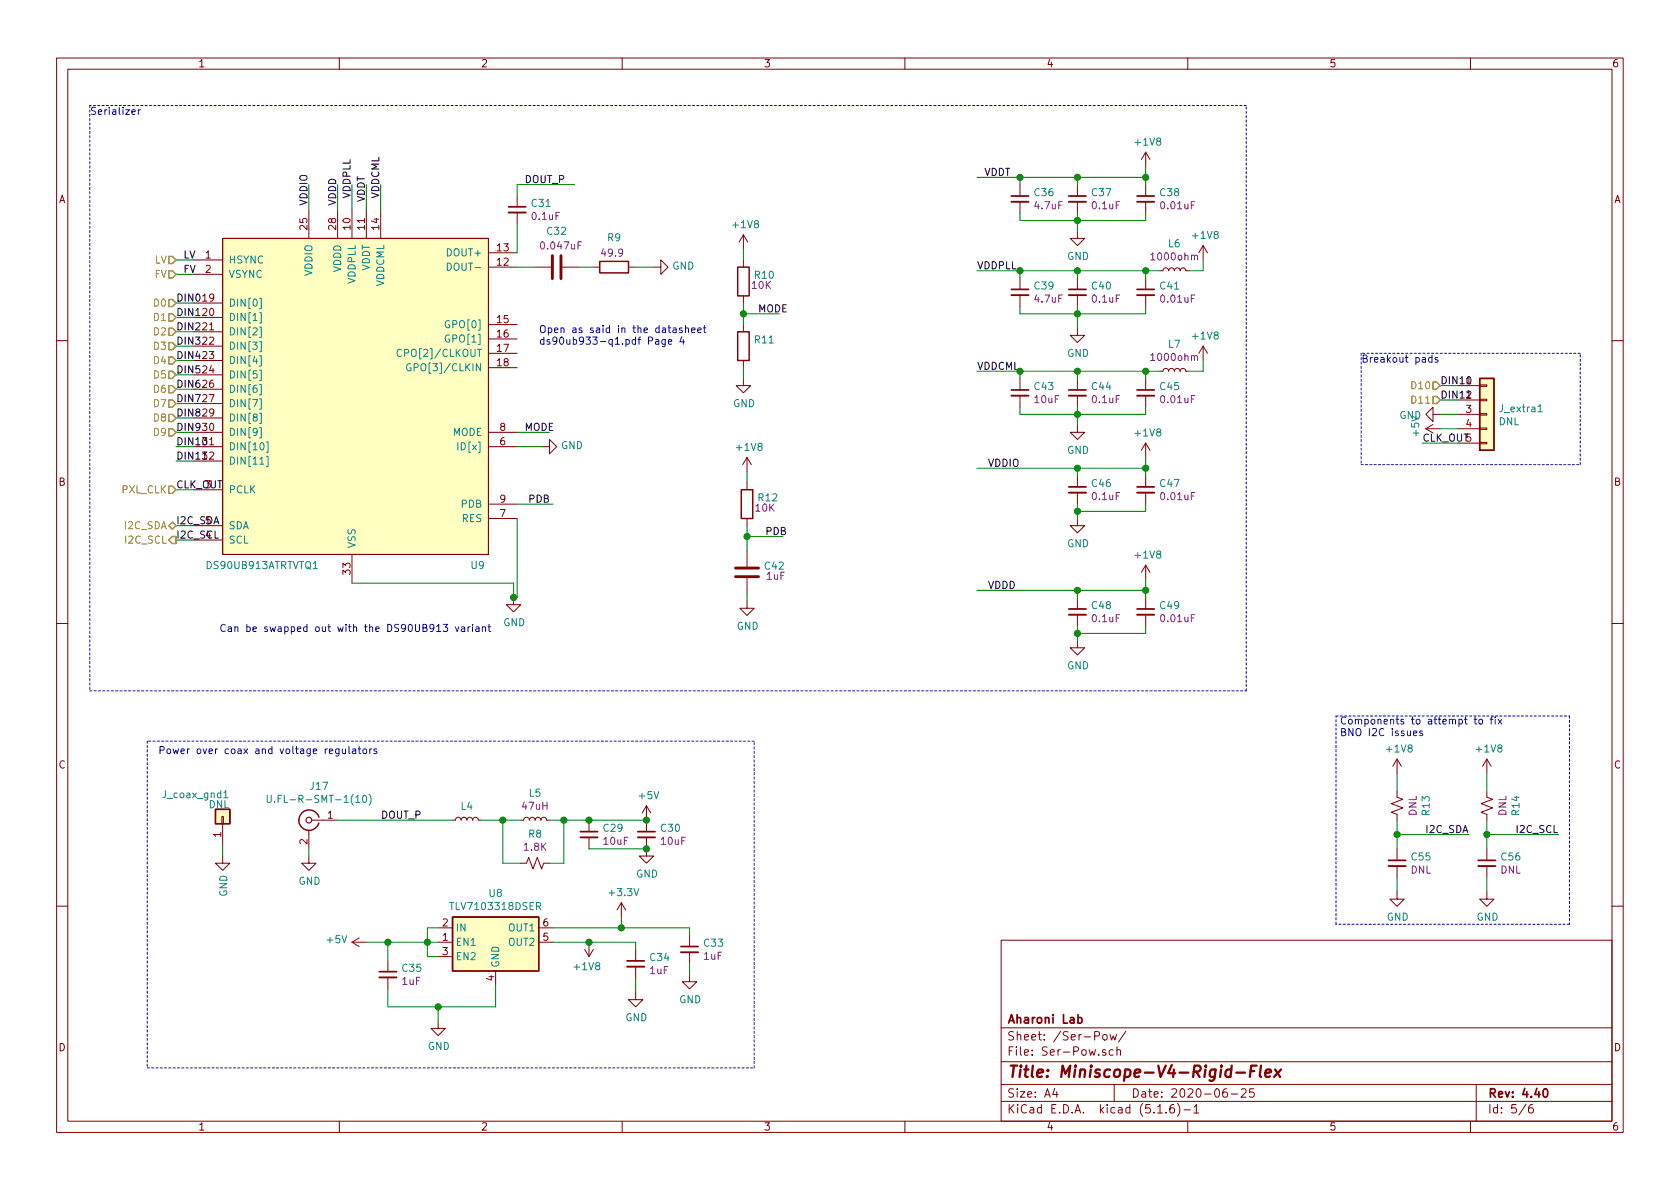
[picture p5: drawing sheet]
EESchema Schematic File Version 4
EELAYER 30 0
EELAYER END
$Descr A4 11693 8268
encoding utf-8
Sheet 5 6
Title "Miniscope-V4-Rigid-Flex"
Date "2020-06-25"
Rev "4.40"
Comp "Aharoni Lab"
Comment1 ""
Comment2 ""
Comment3 ""
Comment4 ""
$EndDescr
Text Notes 1525 4400 0    50   ~ 0
Can be swapped out with the DS90UB913 variant
$Comp
L .Regulator_Linear:TLV7103318DSER U8
U 1 1
P 3350 6550
F 0 "U8" H 3450 6892 50  0000 C CNN
F 1 "TLV7103318DSER" H 3450 6801 50  0000 C CNN
F 2 ".Package_SON:SON_6_P50_150X150X80L50X25L" H 3350 6850 50  0001 C CIN
F 3 "http://www.ti.com/lit/ds/symlink/tlv711.pdf" H 3350 6550 50  0001 C CNN
	1    3350 6550
	1    0    0    -1  
$EndComp
$Comp
L .Inductor:ADL3225V-470MT-TL000 L5
U 1 1
P 3725 5700
F 0 "L5" V 3910 5700 50  0000 C CNN
F 1 "ADL3225V-470MT-TL000" H 3775 5550 50  0001 L CNN
F 2 ".Inductor:L_1210_3225Metric_L" H 3655 5640 50  0001 C CNN
F 3 "https://product.tdk.com/info/en/catalog/datasheets/inductor_automotive_decoupling_adl3225v_en.pdf" H 3725 5700 50  0001 C CNN
F 4 "47uH" V 3819 5700 50  0000 C CNN "Note"
F 5 "1210" H 3875 5450 50  0001 C CNN "Size"
	1    3725 5700
	0    -1   -1   0   
$EndComp
$Comp
L .Capacitor:GRM155R60J106ME15D C29
U 1 1
P 4100 5800
F 0 "C29" H 4192 5846 50  0000 L CNN
F 1 "GRM155R60J106ME15D" H 3710 5970 50  0001 L CNN
F 2 ".Capacitor:C_0402_1005Metric_L" H 4210 6070 50  0001 C CNN
F 3 "https://search.murata.co.jp/Ceramy/image/img/A01X/G101/ENG/GRM155R60J106ME15-01.pdf" H 4110 5870 50  0001 C CNN
F 4 "10uF" H 4192 5755 50  0000 L CNN "Note"
F 5 "0402" H 4210 5620 50  0001 C CNN "Size"
	1    4100 5800
	1    0    0    -1  
$EndComp
$Comp
L .Capacitor:GRM155R60J106ME15D C30
U 1 1
P 4500 5800
F 0 "C30" H 4592 5846 50  0000 L CNN
F 1 "GRM155R60J106ME15D" H 4110 5970 50  0001 L CNN
F 2 ".Capacitor:C_0402_1005Metric_L" H 4610 6070 50  0001 C CNN
F 3 "https://search.murata.co.jp/Ceramy/image/img/A01X/G101/ENG/GRM155R60J106ME15-01.pdf" H 4510 5870 50  0001 C CNN
F 4 "10uF" H 4592 5755 50  0000 L CNN "Note"
F 5 "0402" H 4610 5620 50  0001 C CNN "Size"
	1    4500 5800
	1    0    0    -1  
$EndComp
Wire Wire Line
	4500 5700 4100 5700
Connection ~ 4100 5700
Wire Wire Line
	3825 5700 3925 5700
Connection ~ 3925 5700
Wire Wire Line
	3925 5700 4100 5700
Wire Wire Line
	3925 6000 3825 6000
Wire Wire Line
	3925 5700 3925 6000
Wire Wire Line
	3625 5700 3500 5700
Wire Wire Line
	3625 6000 3500 6000
Wire Wire Line
	3500 6000 3500 5700
Connection ~ 3500 5700
Wire Wire Line
	3500 5700 3350 5700
Wire Wire Line
	4100 5900 4500 5900
$Comp
L power:GND #PWR0163
U 1 1
P 4500 5900
F 0 "#PWR0163" H 4500 5650 50  0001 C CNN
F 1 "GND" H 4505 5727 50  0000 C CNN
F 2 "" H 4500 5900 50  0001 C CNN
F 3 "" H 4500 5900 50  0001 C CNN
	1    4500 5900
	1    0    0    -1  
$EndComp
Connection ~ 4500 5900
$Comp
L power:+5V #PWR0164
U 1 1
P 4500 5700
F 0 "#PWR0164" H 4500 5550 50  0001 C CNN
F 1 "+5V" H 4515 5873 50  0000 C CNN
F 2 "" H 4500 5700 50  0001 C CNN
F 3 "" H 4500 5700 50  0001 C CNN
	1    4500 5700
	1    0    0    -1  
$EndComp
Connection ~ 4500 5700
Wire Wire Line
	1350 1800 1225 1800
Wire Wire Line
	1225 1900 1350 1900
Wire Wire Line
	1350 3200 1225 3200
Wire Wire Line
	1350 3100 1225 3100
Wire Wire Line
	1350 3000 1225 3000
Wire Wire Line
	1350 2900 1225 2900
Wire Wire Line
	1350 2800 1225 2800
Wire Wire Line
	1350 2700 1225 2700
Wire Wire Line
	1350 2600 1225 2600
Wire Wire Line
	1350 2500 1225 2500
Wire Wire Line
	1350 2400 1225 2400
Wire Wire Line
	1350 2300 1225 2300
Wire Wire Line
	1350 2200 1225 2200
Wire Wire Line
	1350 2100 1225 2100
Wire Wire Line
	3050 6450 2975 6450
Wire Wire Line
	2975 6450 2975 6550
Wire Wire Line
	2975 6650 3050 6650
Wire Wire Line
	3050 6550 2975 6550
Connection ~ 2975 6550
Wire Wire Line
	2975 6550 2975 6650
$Comp
L power:+5V #PWR0169
U 1 1
P 2550 6550
F 0 "#PWR0169" H 2550 6400 50  0001 C CNN
F 1 "+5V" V 2565 6678 50  0000 L CNN
F 2 "" H 2550 6550 50  0001 C CNN
F 3 "" H 2550 6550 50  0001 C CNN
	1    2550 6550
	0    -1   -1   0   
$EndComp
Wire Wire Line
	2550 6550 2700 6550
Connection ~ 2700 6550
Wire Wire Line
	2700 6550 2975 6550
Wire Wire Line
	2700 7000 3050 7000
Wire Wire Line
	3450 7000 3450 6850
$Comp
L power:GND #PWR0170
U 1 1
P 3050 7100
F 0 "#PWR0170" H 3050 6850 50  0001 C CNN
F 1 "GND" H 3055 6927 50  0000 C CNN
F 2 "" H 3050 7100 50  0001 C CNN
F 3 "" H 3050 7100 50  0001 C CNN
	1    3050 7100
	1    0    0    -1  
$EndComp
Wire Wire Line
	3050 7100 3050 7000
Connection ~ 3050 7000
Wire Wire Line
	3050 7000 3450 7000
$Comp
L power:+3.3V #PWR0171
U 1 1
P 4325 6375
F 0 "#PWR0171" H 4325 6225 50  0001 C CNN
F 1 "+3.3V" H 4340 6548 50  0000 C CNN
F 2 "" H 4325 6375 50  0001 C CNN
F 3 "" H 4325 6375 50  0001 C CNN
	1    4325 6375
	1    0    0    -1  
$EndComp
$Comp
L power:+1V8 #PWR0172
U 1 1
P 4100 6550
F 0 "#PWR0172" H 4100 6400 50  0001 C CNN
F 1 "+1V8" H 4115 6723 50  0000 C CNN
F 2 "" H 4100 6550 50  0001 C CNN
F 3 "" H 4100 6550 50  0001 C CNN
	1    4100 6550
	-1   0    0    1   
$EndComp
Wire Wire Line
	3850 6550 4100 6550
Wire Wire Line
	4100 6550 4425 6550
Connection ~ 4100 6550
$Comp
L power:GND #PWR0173
U 1 1
P 4425 6900
F 0 "#PWR0173" H 4425 6650 50  0001 C CNN
F 1 "GND" H 4430 6727 50  0000 C CNN
F 2 "" H 4425 6900 50  0001 C CNN
F 3 "" H 4425 6900 50  0001 C CNN
	1    4425 6900
	1    0    0    -1  
$EndComp
Wire Wire Line
	3850 6450 4325 6450
Wire Wire Line
	4325 6450 4325 6375
Wire Wire Line
	4325 6450 4800 6450
Connection ~ 4325 6450
Connection ~ 3575 4150
Wire Wire Line
	3575 4050 3575 4150
Wire Wire Line
	2450 4050 3575 4050
Wire Wire Line
	3600 4150 3575 4150
Wire Wire Line
	3600 3600 3600 4150
$Comp
L power:GND #PWR0174
U 1 1
P 3575 4150
F 0 "#PWR0174" H 3575 3900 50  0001 C CNN
F 1 "GND" H 3580 3977 50  0000 C CNN
F 2 "" H 3575 4150 50  0001 C CNN
F 3 "" H 3575 4150 50  0001 C CNN
	1    3575 4150
	1    0    0    -1  
$EndComp
$Comp
L .SERDES:DS90UB933-Q1 U9
U 1 1
P 2250 2100
F 0 "U9" H 3325 275 50  0000 C CNN
F 1 "DS90UB913ATRTVTQ1" H 1825 275 50  0000 C CNN
F 2 ".Package_QFN:QFN_33_P50_500X500X80L40X24T310L" H 1250 250 50  0001 C CNN
F 3 "http://www.ti.com/lit/ds/symlink/ds90ub933-q1.pdf" H 2250 2100 50  0001 C CNN
F 4 "Serializer 913A" H 0   0   50  0001 C CNN "Note"
	1    2250 2100
	1    0    0    -1  
$EndComp
Wire Wire Line
	7975 1525 7500 1525
Connection ~ 7500 1525
Wire Wire Line
	7500 1525 7100 1525
Wire Wire Line
	7975 2875 7500 2875
Connection ~ 7500 2875
Wire Wire Line
	7500 2875 7100 2875
$Comp
L power:GND #PWR0175
U 1 1
P 7500 4450
F 0 "#PWR0175" H 7500 4200 50  0001 C CNN
F 1 "GND" H 7505 4277 50  0000 C CNN
F 2 "" H 7500 4450 50  0001 C CNN
F 3 "" H 7500 4450 50  0001 C CNN
	1    7500 4450
	1    0    0    -1  
$EndComp
Wire Wire Line
	7975 4400 7500 4400
Wire Wire Line
	7500 4450 7500 4400
$Comp
L power:+1V8 #PWR0176
U 1 1
P 7975 1150
F 0 "#PWR0176" H 7975 1000 50  0001 C CNN
F 1 "+1V8" H 7990 1323 50  0000 C CNN
F 2 "" H 7975 1150 50  0001 C CNN
F 3 "" H 7975 1150 50  0001 C CNN
	1    7975 1150
	1    0    0    -1  
$EndComp
$Comp
L power:+1V8 #PWR0177
U 1 1
P 8375 1800
F 0 "#PWR0177" H 8375 1650 50  0001 C CNN
F 1 "+1V8" H 8390 1973 50  0000 C CNN
F 2 "" H 8375 1800 50  0001 C CNN
F 3 "" H 8375 1800 50  0001 C CNN
	1    8375 1800
	1    0    0    -1  
$EndComp
$Comp
L power:+1V8 #PWR0178
U 1 1
P 7975 4025
F 0 "#PWR0178" H 7975 3875 50  0001 C CNN
F 1 "+1V8" H 7990 4198 50  0000 C CNN
F 2 "" H 7975 4025 50  0001 C CNN
F 3 "" H 7975 4025 50  0001 C CNN
	1    7975 4025
	1    0    0    -1  
$EndComp
Wire Wire Line
	7975 1150 7975 1225
Wire Wire Line
	8375 1800 8375 1875
Wire Wire Line
	7975 4025 7975 4100
Wire Wire Line
	7500 2175 7100 2175
Wire Wire Line
	7975 2175 7500 2175
Connection ~ 7500 2175
$Comp
L power:GND #PWR0179
U 1 1
P 7500 1600
F 0 "#PWR0179" H 7500 1350 50  0001 C CNN
F 1 "GND" H 7505 1427 50  0000 C CNN
F 2 "" H 7500 1600 50  0001 C CNN
F 3 "" H 7500 1600 50  0001 C CNN
	1    7500 1600
	1    0    0    -1  
$EndComp
$Comp
L power:GND #PWR0180
U 1 1
P 7500 2275
F 0 "#PWR0180" H 7500 2025 50  0001 C CNN
F 1 "GND" H 7505 2102 50  0000 C CNN
F 2 "" H 7500 2275 50  0001 C CNN
F 3 "" H 7500 2275 50  0001 C CNN
	1    7500 2275
	1    0    0    -1  
$EndComp
$Comp
L power:GND #PWR0181
U 1 1
P 7500 2950
F 0 "#PWR0181" H 7500 2700 50  0001 C CNN
F 1 "GND" H 7505 2777 50  0000 C CNN
F 2 "" H 7500 2950 50  0001 C CNN
F 3 "" H 7500 2950 50  0001 C CNN
	1    7500 2950
	1    0    0    -1  
$EndComp
Wire Wire Line
	7500 1600 7500 1525
Wire Wire Line
	7500 2175 7500 2275
Wire Wire Line
	7500 2875 7500 2950
$Comp
L .Device:C C32
U 1 1
P 3875 1850
F 0 "C32" V 3623 1850 50  0000 C CNN
F 1 "GRM033R61C473KE84D" V 3714 1850 50  0001 C CNN
F 2 ".Capacitor:C_0201_0603Metric_L" H 3913 1700 50  0001 C CNN
F 3 "~" H 3875 1850 50  0001 C CNN
F 4 "0.047uF" V 3725 1725 50  0000 L CNN "Note"
F 5 "0201" V 3875 1850 50  0001 C CNN "Size"
	1    3875 1850
	0    1    1    0   
$EndComp
$Comp
L Device:R R9
U 1 1
P 4275 1850
F 0 "R9" V 4068 1850 50  0000 C CNN
F 1 "ERJ-1GNF49R9C" V 4159 1850 50  0001 C CNN
F 2 ".Resistor:R_0201_0603Metric_ERJ_L" V 4205 1850 50  0001 C CNN
F 3 "~" H 4275 1850 50  0001 C CNN
F 4 "49.9" V 4175 1750 50  0000 L CNN "Note"
F 5 "0201" V 4275 1850 50  0001 C CNN "Size"
	1    4275 1850
	0    1    1    0   
$EndComp
Wire Wire Line
	3600 1850 3725 1850
Wire Wire Line
	4025 1850 4125 1850
$Comp
L power:GND #PWR0182
U 1 1
P 4550 1850
F 0 "#PWR0182" H 4550 1600 50  0001 C CNN
F 1 "GND" V 4555 1722 50  0000 R CNN
F 2 "" H 4550 1850 50  0001 C CNN
F 3 "" H 4550 1850 50  0001 C CNN
	1    4550 1850
	0    -1   -1   0   
$EndComp
Wire Wire Line
	4425 1850 4550 1850
$Comp
L power:GND #PWR0183
U 1 1
P 3775 3100
F 0 "#PWR0183" H 3775 2850 50  0001 C CNN
F 1 "GND" V 3780 2972 50  0000 R CNN
F 2 "" H 3775 3100 50  0001 C CNN
F 3 "" H 3775 3100 50  0001 C CNN
	1    3775 3100
	0    -1   -1   0   
$EndComp
Wire Wire Line
	3600 3100 3775 3100
Wire Wire Line
	3825 3000 3600 3000
Wire Wire Line
	3850 3500 3600 3500
Wire Wire Line
	1225 3650 1350 3650
Wire Wire Line
	1225 3750 1350 3750
Text Notes 3750 2400 0    50   ~ 0
Open as said in the datasheet\nds90ub933-q1.pdf Page 4
$Comp
L power:GND #PWR0184
U 1 1
P 7500 3600
F 0 "#PWR0184" H 7500 3350 50  0001 C CNN
F 1 "GND" H 7505 3427 50  0000 C CNN
F 2 "" H 7500 3600 50  0001 C CNN
F 3 "" H 7500 3600 50  0001 C CNN
	1    7500 3600
	1    0    0    -1  
$EndComp
Wire Wire Line
	7975 3550 7500 3550
Wire Wire Line
	7500 3600 7500 3550
$Comp
L power:+1V8 #PWR0185
U 1 1
P 7975 3175
F 0 "#PWR0185" H 7975 3025 50  0001 C CNN
F 1 "+1V8" H 7990 3348 50  0000 C CNN
F 2 "" H 7975 3175 50  0001 C CNN
F 3 "" H 7975 3175 50  0001 C CNN
	1    7975 3175
	1    0    0    -1  
$EndComp
Wire Wire Line
	7975 3175 7975 3250
Wire Wire Line
	2150 1275 2150 1450
Wire Wire Line
	2350 1275 2350 1450
Wire Wire Line
	2450 1275 2450 1450
Wire Wire Line
	2550 1275 2550 1450
Wire Wire Line
	2650 1275 2650 1450
$Comp
L power:+1V8 #PWR0186
U 1 1
P 5175 1725
F 0 "#PWR0186" H 5175 1575 50  0001 C CNN
F 1 "+1V8" H 5190 1898 50  0000 C CNN
F 2 "" H 5175 1725 50  0001 C CNN
F 3 "" H 5175 1725 50  0001 C CNN
	1    5175 1725
	1    0    0    -1  
$EndComp
$Comp
L Device:R R10
U 1 1
P 5175 1950
F 0 "R10" H 5245 1996 50  0000 L CNN
F 1 "ERJ-1GNF1002C" H 5245 1905 50  0001 L CNN
F 2 ".Resistor:R_0201_0603Metric_ERJ_L" V 5105 1950 50  0001 C CNN
F 3 "~" H 5175 1950 50  0001 C CNN
F 4 "10K" H 5300 1925 50  0000 C CNN "Note"
F 5 "0201" H 5175 1950 50  0001 C CNN "Size"
	1    5175 1950
	1    0    0    -1  
$EndComp
$Comp
L Device:R R11
U 1 1
P 5175 2400
F 0 "R11" H 5245 2446 50  0000 L CNN
F 1 "ERJ-1GNF1003C" H 5245 2355 50  0001 L CNN
F 2 ".Resistor:R_0201_0603Metric_ERJ_L" V 5105 2400 50  0001 C CNN
F 3 "~" H 5175 2400 50  0001 C CNN
F 4 "100K" H 0   0   50  0001 C CNN "Note"
F 5 "0201" H 0   0   50  0001 C CNN "Size"
	1    5175 2400
	1    0    0    -1  
$EndComp
Wire Wire Line
	5175 1725 5175 1800
Wire Wire Line
	5175 2100 5175 2175
$Comp
L power:GND #PWR0187
U 1 1
P 5175 2625
F 0 "#PWR0187" H 5175 2375 50  0001 C CNN
F 1 "GND" H 5180 2452 50  0000 C CNN
F 2 "" H 5175 2625 50  0001 C CNN
F 3 "" H 5175 2625 50  0001 C CNN
	1    5175 2625
	1    0    0    -1  
$EndComp
Wire Wire Line
	5175 2550 5175 2625
Wire Wire Line
	5425 2175 5175 2175
Connection ~ 5175 2175
Wire Wire Line
	5175 2175 5175 2250
$Comp
L power:+1V8 #PWR0188
U 1 1
P 5200 3275
F 0 "#PWR0188" H 5200 3125 50  0001 C CNN
F 1 "+1V8" H 5215 3448 50  0000 C CNN
F 2 "" H 5200 3275 50  0001 C CNN
F 3 "" H 5200 3275 50  0001 C CNN
	1    5200 3275
	1    0    0    -1  
$EndComp
$Comp
L Device:R R12
U 1 1
P 5200 3500
F 0 "R12" H 5270 3546 50  0000 L CNN
F 1 "ERJ-1GNF1002C" H 5270 3455 50  0001 L CNN
F 2 ".Resistor:R_0201_0603Metric_ERJ_L" V 5130 3500 50  0001 C CNN
F 3 "~" H 5200 3500 50  0001 C CNN
F 4 "10K" H 5325 3475 50  0000 C CNN "Note"
F 5 "0201" H 5200 3500 50  0001 C CNN "Size"
	1    5200 3500
	1    0    0    -1  
$EndComp
Wire Wire Line
	5200 3275 5200 3350
Wire Wire Line
	5200 3650 5200 3725
$Comp
L power:GND #PWR0189
U 1 1
P 5200 4175
F 0 "#PWR0189" H 5200 3925 50  0001 C CNN
F 1 "GND" H 5205 4002 50  0000 C CNN
F 2 "" H 5200 4175 50  0001 C CNN
F 3 "" H 5200 4175 50  0001 C CNN
	1    5200 4175
	1    0    0    -1  
$EndComp
Wire Wire Line
	5450 3725 5200 3725
Connection ~ 5200 3725
$Comp
L .Device:C C42
U 1 1
P 5200 3975
F 0 "C42" H 5315 4021 50  0000 L CNN
F 1 "GRM033R61A105ME15D" H 5315 3930 50  0001 L CNN
F 2 ".Capacitor:C_0201_0603Metric_L" H 5238 3825 50  0001 C CNN
F 3 "~" H 5200 3975 50  0001 C CNN
F 4 "1uF" H 5400 3950 50  0000 C CNN "Note"
F 5 "0201" H 5200 3975 50  0001 C CNN "Size"
	1    5200 3975
	1    0    0    -1  
$EndComp
Wire Wire Line
	5200 3725 5200 3825
Wire Wire Line
	5200 4125 5200 4175
Wire Wire Line
	4800 6450 4800 6500
Wire Wire Line
	4425 6600 4425 6550
Wire Wire Line
	6800 1225 7100 1225
Wire Wire Line
	7100 1275 7100 1225
Connection ~ 7100 1225
Wire Wire Line
	7100 1225 7500 1225
Wire Wire Line
	7100 1475 7100 1525
Wire Wire Line
	7500 1275 7500 1225
Connection ~ 7500 1225
Wire Wire Line
	7500 1225 7975 1225
Wire Wire Line
	7500 1475 7500 1525
Wire Wire Line
	7975 1275 7975 1225
Connection ~ 7975 1225
Wire Wire Line
	7975 1475 7975 1525
Wire Wire Line
	8375 1875 8275 1875
$Comp
L .Capacitor:GRM033R61A104ME15D C31
U 1 1
P 3600 1450
F 0 "C31" H 3692 1496 50  0000 L CNN
F 1 "GRM033R61A104ME15D" H 3210 1620 50  0001 L CNN
F 2 ".Capacitor:C_0201_0603Metric_L" H 3660 1720 50  0001 C CNN
F 3 "http://search.murata.co.jp/Ceramy/image/img/A01X/G101/ENG/GRM033R61A104ME15-01.pdf" H 3610 1520 50  0001 C CNN
F 4 "0.1uF" H 3692 1405 50  0000 L CNN "Note"
F 5 "0201" H 3710 1270 50  0001 C CNN "Size"
	1    3600 1450
	1    0    0    -1  
$EndComp
Wire Wire Line
	3600 1350 3600 1275
Wire Wire Line
	3600 1550 3600 1750
$Comp
L .Device:L_Small L4
U 1 1
P 3250 5700
F 0 "L4" V 3343 5700 50  0000 C CNN
F 1 "BLM15HD102SN1D" V 3344 5700 50  0001 C CNN
F 2 "Inductor_SMD:L_0402_1005Metric" H 3250 5700 50  0001 C CNN
F 3 "~" H 3250 5700 50  0001 C CNN
F 4 "1000ohm" V 3250 5700 50  0001 C CNN "Note"
	1    3250 5700
	0    -1   -1   0   
$EndComp
$Comp
L .Device:L_Small L6
U 1 1
P 8175 1875
F 0 "L6" V 8360 1875 50  0000 C CNN
F 1 "BLM15HD102SN1D" V 8269 1875 50  0001 C CNN
F 2 "Inductor_SMD:L_0402_1005Metric" H 8175 1875 50  0001 C CNN
F 3 "~" H 8175 1875 50  0001 C CNN
F 4 "1000ohm" V 8269 1875 50  0000 C CNN "Note"
	1    8175 1875
	0    -1   -1   0   
$EndComp
$Comp
L power:+1V8 #PWR0191
U 1 1
P 8375 2500
F 0 "#PWR0191" H 8375 2350 50  0001 C CNN
F 1 "+1V8" H 8390 2673 50  0000 C CNN
F 2 "" H 8375 2500 50  0001 C CNN
F 3 "" H 8375 2500 50  0001 C CNN
	1    8375 2500
	1    0    0    -1  
$EndComp
Wire Wire Line
	8375 2500 8375 2575
Wire Wire Line
	8375 2575 8275 2575
$Comp
L .Device:L_Small L7
U 1 1
P 8175 2575
F 0 "L7" V 8360 2575 50  0000 C CNN
F 1 "BLM15HD102SN1D" V 8269 2575 50  0001 C CNN
F 2 "Inductor_SMD:L_0402_1005Metric" H 8175 2575 50  0001 C CNN
F 3 "~" H 8175 2575 50  0001 C CNN
F 4 "1000ohm" V 8269 2575 50  0000 C CNN "Note"
	1    8175 2575
	0    -1   -1   0   
$EndComp
Wire Wire Line
	2700 6875 2700 7000
Wire Wire Line
	2700 6550 2700 6675
$Comp
L .Device:C_Small C35
U 1 1
P 2700 6775
F 0 "C35" H 2792 6821 50  0000 L CNN
F 1 "GRM033R61A105ME15D" H 2792 6730 50  0001 L CNN
F 2 ".Capacitor:C_0201_0603Metric_L" H 2700 6775 50  0001 C CNN
F 3 "~" H 2700 6775 50  0001 C CNN
F 4 "1uF" H 2792 6730 50  0000 L CNN "Note"
F 5 "0201" H 2700 6775 50  0001 C CNN "Size"
	1    2700 6775
	1    0    0    -1  
$EndComp
$Comp
L .Device:C_Small C34
U 1 1
P 4425 6700
F 0 "C34" H 4517 6746 50  0000 L CNN
F 1 "GRM033R61A105ME15D" H 4517 6655 50  0001 L CNN
F 2 ".Capacitor:C_0201_0603Metric_L" H 4425 6700 50  0001 C CNN
F 3 "~" H 4425 6700 50  0001 C CNN
F 4 "1uF" H 4517 6655 50  0000 L CNN "Note"
F 5 "0201" H 4425 6700 50  0001 C CNN "Size"
	1    4425 6700
	1    0    0    -1  
$EndComp
$Comp
L .Device:C_Small C33
U 1 1
P 4800 6600
F 0 "C33" H 4892 6646 50  0000 L CNN
F 1 "GRM033R61A105ME15D" H 4892 6555 50  0001 L CNN
F 2 ".Capacitor:C_0201_0603Metric_L" H 4800 6600 50  0001 C CNN
F 3 "~" H 4800 6600 50  0001 C CNN
F 4 "1uF" H 4892 6555 50  0000 L CNN "Note"
F 5 "0201" H 4800 6600 50  0001 C CNN "Size"
	1    4800 6600
	1    0    0    -1  
$EndComp
$Comp
L .Device:C_Small C36
U 1 1
P 7100 1375
F 0 "C36" H 7192 1421 50  0000 L CNN
F 1 "GRM155R60J475ME47D" H 7192 1330 50  0001 L CNN
F 2 ".Capacitor:C_0402_1005Metric_L" H 7100 1375 50  0001 C CNN
F 3 "~" H 7100 1375 50  0001 C CNN
F 4 "0402" H 7100 1375 50  0001 C CNN "Size"
F 5 "4.7uF" H 7192 1330 50  0000 L CNN "Note"
	1    7100 1375
	1    0    0    -1  
$EndComp
$Comp
L .Device:C_Small C37
U 1 1
P 7500 1375
F 0 "C37" H 7592 1421 50  0000 L CNN
F 1 "GRM033R61A104ME15D" H 7592 1330 50  0001 L CNN
F 2 ".Capacitor:C_0201_0603Metric_L" H 7500 1375 50  0001 C CNN
F 3 "~" H 7500 1375 50  0001 C CNN
F 4 "0.1uF" H 7592 1330 50  0000 L CNN "Note"
F 5 "0201" H 7500 1375 50  0001 C CNN "Size"
	1    7500 1375
	1    0    0    -1  
$EndComp
$Comp
L .Device:C_Small C38
U 1 1
P 7975 1375
F 0 "C38" H 8067 1421 50  0000 L CNN
F 1 "GRM033R71A103KA01D" H 8067 1330 50  0001 L CNN
F 2 ".Capacitor:C_0201_0603Metric_L" H 7975 1375 50  0001 C CNN
F 3 "~" H 7975 1375 50  0001 C CNN
F 4 "0.01uF" H 8067 1330 50  0000 L CNN "Note"
F 5 "0201" H 7975 1375 50  0001 C CNN "Size"
	1    7975 1375
	1    0    0    -1  
$EndComp
Wire Wire Line
	6800 1875 7100 1875
Wire Wire Line
	7100 2125 7100 2175
Wire Wire Line
	7500 2125 7500 2175
Wire Wire Line
	7975 2125 7975 2175
$Comp
L .Device:C_Small C39
U 1 1
P 7100 2025
F 0 "C39" H 7192 2071 50  0000 L CNN
F 1 "GRM155R60J475ME47D" H 7192 1980 50  0001 L CNN
F 2 ".Capacitor:C_0402_1005Metric_L" H 7100 2025 50  0001 C CNN
F 3 "~" H 7100 2025 50  0001 C CNN
F 4 "0402" H 7100 2025 50  0001 C CNN "Size"
F 5 "4.7uF" H 7192 1980 50  0000 L CNN "Note"
	1    7100 2025
	1    0    0    -1  
$EndComp
$Comp
L .Device:C_Small C40
U 1 1
P 7500 2025
F 0 "C40" H 7592 2071 50  0000 L CNN
F 1 "GRM033R61A104ME15D" H 7592 1980 50  0001 L CNN
F 2 ".Capacitor:C_0201_0603Metric_L" H 7500 2025 50  0001 C CNN
F 3 "~" H 7500 2025 50  0001 C CNN
F 4 "0.1uF" H 7592 1980 50  0000 L CNN "Note"
F 5 "0201" H 7500 2025 50  0001 C CNN "Size"
	1    7500 2025
	1    0    0    -1  
$EndComp
$Comp
L .Device:C_Small C41
U 1 1
P 7975 2025
F 0 "C41" H 8067 2071 50  0000 L CNN
F 1 "GRM033R71A103KA01D" H 8067 1980 50  0001 L CNN
F 2 ".Capacitor:C_0201_0603Metric_L" H 7975 2025 50  0001 C CNN
F 3 "~" H 7975 2025 50  0001 C CNN
F 4 "0.01uF" H 8067 1980 50  0000 L CNN "Note"
F 5 "0201" H 7975 2025 50  0001 C CNN "Size"
	1    7975 2025
	1    0    0    -1  
$EndComp
Wire Wire Line
	7100 1925 7100 1875
Connection ~ 7100 1875
Wire Wire Line
	7100 1875 7500 1875
Wire Wire Line
	7500 1925 7500 1875
Connection ~ 7500 1875
Wire Wire Line
	7500 1875 7975 1875
Wire Wire Line
	7975 1925 7975 1875
Connection ~ 7975 1875
Wire Wire Line
	7975 1875 8075 1875
Wire Wire Line
	7500 2825 7500 2875
Wire Wire Line
	7975 2825 7975 2875
$Comp
L .Device:C_Small C44
U 1 1
P 7500 2725
F 0 "C44" H 7592 2771 50  0000 L CNN
F 1 "GRM033R61A104ME15D" H 7592 2680 50  0001 L CNN
F 2 ".Capacitor:C_0201_0603Metric_L" H 7500 2725 50  0001 C CNN
F 3 "~" H 7500 2725 50  0001 C CNN
F 4 "0.1uF" H 7592 2680 50  0000 L CNN "Note"
F 5 "0201" H 7500 2725 50  0001 C CNN "Size"
	1    7500 2725
	1    0    0    -1  
$EndComp
$Comp
L .Device:C_Small C45
U 1 1
P 7975 2725
F 0 "C45" H 8067 2771 50  0000 L CNN
F 1 "GRM033R71A103KA01D" H 8067 2680 50  0001 L CNN
F 2 ".Capacitor:C_0201_0603Metric_L" H 7975 2725 50  0001 C CNN
F 3 "~" H 7975 2725 50  0001 C CNN
F 4 "0.01uF" H 8067 2680 50  0000 L CNN "Note"
F 5 "0201" H 7975 2725 50  0001 C CNN "Size"
	1    7975 2725
	1    0    0    -1  
$EndComp
Wire Wire Line
	7500 2625 7500 2575
Connection ~ 7500 2575
Wire Wire Line
	7500 2575 7975 2575
Wire Wire Line
	7975 2625 7975 2575
Connection ~ 7975 2575
Wire Wire Line
	7975 2575 8075 2575
Wire Wire Line
	6800 2575 7100 2575
$Comp
L .Device:C_Small C43
U 1 1
P 7100 2725
F 0 "C43" H 7192 2771 50  0000 L CNN
F 1 "GRM155R60J106ME15D" H 7192 2680 50  0001 L CNN
F 2 ".Capacitor:C_0402_1005Metric_L" H 7100 2725 50  0001 C CNN
F 3 "~" H 7100 2725 50  0001 C CNN
F 4 "10uF" H 7192 2680 50  0000 L CNN "Note"
F 5 "0402" H 7100 2725 50  0001 C CNN "Size"
	1    7100 2725
	1    0    0    -1  
$EndComp
Wire Wire Line
	7100 2625 7100 2575
Connection ~ 7100 2575
Wire Wire Line
	7100 2575 7500 2575
Wire Wire Line
	7100 2825 7100 2875
Wire Wire Line
	6800 3250 7500 3250
$Comp
L .Device:C_Small C46
U 1 1
P 7500 3400
F 0 "C46" H 7592 3446 50  0000 L CNN
F 1 "GRM033R61A104ME15D" H 7592 3355 50  0001 L CNN
F 2 ".Capacitor:C_0201_0603Metric_L" H 7500 3400 50  0001 C CNN
F 3 "~" H 7500 3400 50  0001 C CNN
F 4 "0.1uF" H 7592 3355 50  0000 L CNN "Note"
F 5 "0201" H 7500 3400 50  0001 C CNN "Size"
	1    7500 3400
	1    0    0    -1  
$EndComp
$Comp
L .Device:C_Small C47
U 1 1
P 7975 3400
F 0 "C47" H 8067 3446 50  0000 L CNN
F 1 "GRM033R71A103KA01D" H 8067 3355 50  0001 L CNN
F 2 ".Capacitor:C_0201_0603Metric_L" H 7975 3400 50  0001 C CNN
F 3 "~" H 7975 3400 50  0001 C CNN
F 4 "0.01uF" H 8067 3355 50  0000 L CNN "Note"
F 5 "0201" H 7975 3400 50  0001 C CNN "Size"
	1    7975 3400
	1    0    0    -1  
$EndComp
Wire Wire Line
	7500 3300 7500 3250
Connection ~ 7500 3250
Wire Wire Line
	7500 3250 7975 3250
Wire Wire Line
	7500 3500 7500 3550
Connection ~ 7500 3550
Wire Wire Line
	7975 3300 7975 3250
Connection ~ 7975 3250
Wire Wire Line
	7975 3500 7975 3550
Wire Wire Line
	6800 4100 7500 4100
$Comp
L .Device:C_Small C48
U 1 1
P 7500 4250
F 0 "C48" H 7592 4296 50  0000 L CNN
F 1 "GRM033R61A104ME15D" H 7592 4205 50  0001 L CNN
F 2 ".Capacitor:C_0201_0603Metric_L" H 7500 4250 50  0001 C CNN
F 3 "~" H 7500 4250 50  0001 C CNN
F 4 "0.1uF" H 7592 4205 50  0000 L CNN "Note"
F 5 "0201" H 7500 4250 50  0001 C CNN "Size"
	1    7500 4250
	1    0    0    -1  
$EndComp
$Comp
L .Device:C_Small C49
U 1 1
P 7975 4250
F 0 "C49" H 8067 4296 50  0000 L CNN
F 1 "GRM033R71A103KA01D" H 8067 4205 50  0001 L CNN
F 2 ".Capacitor:C_0201_0603Metric_L" H 7975 4250 50  0001 C CNN
F 3 "~" H 7975 4250 50  0001 C CNN
F 4 "0.01uF" H 8067 4205 50  0000 L CNN "Note"
F 5 "0201" H 7975 4250 50  0001 C CNN "Size"
	1    7975 4250
	1    0    0    -1  
$EndComp
Wire Wire Line
	7500 4150 7500 4100
Connection ~ 7500 4100
Wire Wire Line
	7500 4100 7975 4100
Wire Wire Line
	7500 4350 7500 4400
Connection ~ 7500 4400
Wire Wire Line
	7975 4150 7975 4100
Connection ~ 7975 4100
Wire Wire Line
	7975 4350 7975 4400
$Comp
L .Device:R_Small_US R8
U 1 1
P 3725 6000
F 0 "R8" V 3520 6000 50  0000 C CNN
F 1 "ERJ-1GNF1801C" V 3611 6000 50  0001 C CNN
F 2 ".Resistor:R_0201_0603Metric_ERJ_L" H 3725 6000 50  0001 C CNN
F 3 "~" H 3725 6000 50  0001 C CNN
F 4 "1.8K" V 3611 6000 50  0000 C CNN "Note"
F 5 "0201" V 3725 6000 50  0001 C CNN "Size"
	1    3725 6000
	0    1    1    0   
$EndComp
Wire Wire Line
	1225 3400 1350 3400
Wire Wire Line
	10025 2875 10150 2875
Wire Wire Line
	10025 2775 10150 2775
Wire Wire Line
	10025 2675 10150 2675
Wire Wire Line
	10025 2975 10150 2975
$Comp
L power:GND #PWR0195
U 1 1
P 10025 2875
F 0 "#PWR0195" H 10025 2625 50  0001 C CNN
F 1 "GND" V 10030 2747 50  0000 R CNN
F 2 "" H 10025 2875 50  0001 C CNN
F 3 "" H 10025 2875 50  0001 C CNN
	1    10025 2875
	0    1    1    0   
$EndComp
$Comp
L power:GND #PWR0197
U 1 1
P 2150 5950
F 0 "#PWR0197" H 2150 5700 50  0001 C CNN
F 1 "GND" H 2155 5777 50  0000 C CNN
F 2 "" H 2150 5950 50  0001 C CNN
F 3 "" H 2150 5950 50  0001 C CNN
	1    2150 5950
	1    0    0    -1  
$EndComp
Wire Wire Line
	2150 5900 2150 5950
$Comp
L .Connector:Conn_01x01 J_coax_gnd1
U 1 1
P 1550 5675
F 0 "J_coax_gnd1" V 1700 5625 50  0000 L CNN
F 1 "DNL" V 1630 5626 50  0000 L CNN
F 2 ".Connector:Conn_1x1_100x100_Pad" H 1550 5675 50  0001 C CNN
F 3 "~" H 1550 5675 50  0001 C CNN
	1    1550 5675
	0    -1   -1   0   
$EndComp
$Comp
L power:GND #PWR0198
U 1 1
P 1550 5950
F 0 "#PWR0198" H 1550 5700 50  0001 C CNN
F 1 "GND" V 1555 5822 50  0000 R CNN
F 2 "" H 1550 5950 50  0001 C CNN
F 3 "" H 1550 5950 50  0001 C CNN
	1    1550 5950
	1    0    0    -1  
$EndComp
Wire Wire Line
	1550 5950 1550 5875
Wire Wire Line
	4425 6800 4425 6900
$Comp
L power:GND #PWR0200
U 1 1
P 4800 6775
F 0 "#PWR0200" H 4800 6525 50  0001 C CNN
F 1 "GND" H 4805 6602 50  0000 C CNN
F 2 "" H 4800 6775 50  0001 C CNN
F 3 "" H 4800 6775 50  0001 C CNN
	1    4800 6775
	1    0    0    -1  
$EndComp
Wire Wire Line
	4800 6700 4800 6775
Text Label 2650 5700 0    50   ~ 0
DOUT_P
Text Label 6850 1225 0    50   ~ 0
VDDT
Text Label 6800 1875 0    50   ~ 0
VDDPLL
Text Label 6800 2575 0    50   ~ 0
VDDCML
Text Label 6875 3250 0    50   ~ 0
VDDIO
Text Label 6875 4100 0    50   ~ 0
VDDD
Text Label 5275 2175 0    50   ~ 0
MODE
Text Label 5325 3725 0    50   ~ 0
PDB
Text Label 3650 3000 0    50   ~ 0
MODE
Wire Wire Line
	2350 5700 3150 5700
Wire Wire Line
	3600 1275 4000 1275
Text Label 3650 1275 0    50   ~ 0
DOUT_P
Text Label 3675 3500 0    50   ~ 0
PDB
Text Label 2150 1425 1    50   ~ 0
VDDIO
Text Label 2350 1425 1    50   ~ 0
VDDD
Text Label 2450 1375 1    50   ~ 0
VDDPLL
Text Label 2550 1400 1    50   ~ 0
VDDT
Text Label 2650 1375 1    50   ~ 0
VDDCML
Text Label 1275 1800 0    50   ~ 0
LV
Text Label 1275 1900 0    50   ~ 0
FV
Text Label 1225 2100 0    50   ~ 0
DIN0
Text Label 1225 2200 0    50   ~ 0
DIN1
Text Label 1225 2300 0    50   ~ 0
DIN2
Text Label 1225 2400 0    50   ~ 0
DIN3
Text Label 1225 2500 0    50   ~ 0
DIN4
Text Label 1225 2600 0    50   ~ 0
DIN5
Text Label 1225 2700 0    50   ~ 0
DIN6
Text Label 1225 2800 0    50   ~ 0
DIN7
Text Label 1225 2900 0    50   ~ 0
DIN8
Text Label 1225 3000 0    50   ~ 0
DIN9
Text Label 1225 3100 0    50   ~ 0
DIN10
Text Label 1225 3200 0    50   ~ 0
DIN11
Text Label 1225 3400 0    50   ~ 0
CLK_OUT
Text Label 1225 3750 0    50   ~ 0
I2C_SCL
Text Label 1225 3650 0    50   ~ 0
I2C_SDA
Text Label 9900 3075 0    50   ~ 0
CLK_OUT
Text HLabel 1225 2100 0    50   Input ~ 0
D0
Text HLabel 1225 2300 0    50   Input ~ 0
D2
Text HLabel 1225 2200 0    50   Input ~ 0
D1
Text HLabel 1225 2400 0    50   Input ~ 0
D3
Text HLabel 1225 3400 0    50   Input ~ 0
PXL_CLK
Text HLabel 1225 2500 0    50   Input ~ 0
D4
Text HLabel 1225 2600 0    50   Input ~ 0
D5
Text HLabel 1225 2800 0    50   Input ~ 0
D7
Text HLabel 1225 2700 0    50   Input ~ 0
D6
Text HLabel 1225 2900 0    50   Input ~ 0
D8
Text HLabel 1225 3000 0    50   Input ~ 0
D9
Text HLabel 1225 1900 0    50   Input ~ 0
FV
Text HLabel 1225 1800 0    50   Input ~ 0
LV
Text HLabel 1225 3650 0    50   BiDi ~ 0
I2C_SDA
Text HLabel 1225 3750 0    50   Output ~ 0
I2C_SCL
Text HLabel 10025 2675 0    50   Input ~ 0
D10
Text HLabel 10025 2775 0    50   Input ~ 0
D11
Text Label 10025 2775 0    50   ~ 0
DIN11
Text Label 10025 2675 0    50   ~ 0
DIN10
$Comp
L .Connector:SMA-J-P-H-RA-TH1 J17
U 1 1
P 2150 5700
F 0 "J17" H 2078 5938 50  0000 C CNN
F 1 "U.FL-R-SMT-1(10)" H 2078 5847 50  0000 C CNN
F 2 ".Connector:U-FL-R-SMT" H 2200 5200 50  0001 C CNN
F 3 "http://suddendocs.samtec.com/catalog_english/sma.pdf" H 2150 5700 50  0001 C CNN
F 4 "Hirose U.FL R" H 0   0   50  0001 C CNN "Note"
	1    2150 5700
	-1   0    0    -1  
$EndComp
$Comp
L Connector_Generic:Conn_01x05 J_extra1
U 1 1
P 10350 2875
F 0 "J_extra1" H 10430 2917 50  0000 L CNN
F 1 "DNL" H 10430 2826 50  0000 L CNN
F 2 ".Connector:B2B_Flex_05_Dual_Row_38milx24mil_Pad_20mil_copy" H 10350 2875 50  0001 C CNN
F 3 "~" H 10350 2875 50  0001 C CNN
	1    10350 2875
	1    0    0    -1  
$EndComp
Wire Wire Line
	9900 3075 10150 3075
Wire Notes Line
	1025 7425 5250 7425
Wire Notes Line
	5250 7425 5250 5150
Wire Notes Line
	5250 5150 1025 5150
Wire Notes Line
	1025 5150 1025 7425
Text Notes 1100 5250 0    50   ~ 0
Power over coax and voltage regulators
Wire Notes Line
	9475 2450 9475 3225
Wire Notes Line
	9475 3225 11000 3225
Wire Notes Line
	11000 3225 11000 2450
Wire Notes Line
	11000 2450 9475 2450
Text Notes 9475 2525 0    50   ~ 0
Breakout pads
Wire Notes Line
	625  725  625  4800
Wire Notes Line
	625  4800 8675 4800
Wire Notes Line
	8675 4800 8675 725 
Wire Notes Line
	8675 725  625  725 
Text Notes 625  800  0    50   ~ 0
Serializer
$Comp
L power:+5V #PWR01
U 1 1
P 10025 2975
F 0 "#PWR01" H 10025 2825 50  0001 C CNN
F 1 "+5V" H 10040 3148 50  0000 C CNN
F 2 "" H 10025 2975 50  0001 C CNN
F 3 "" H 10025 2975 50  0001 C CNN
	1    10025 2975
	0    -1   -1   0   
$EndComp
$Comp
L .Device:R_Small_US R13
U 1 1
P 9725 5600
F 0 "R13" V 9520 5600 50  0000 C CNN
F 1 "DNL" V 9611 5600 50  0001 C CNN
F 2 ".Resistor:R_0201_0603Metric_ERJ_L" H 9725 5600 50  0001 C CNN
F 3 "~" H 9725 5600 50  0001 C CNN
F 4 "DNL" V 9611 5600 50  0000 C CNN "Note"
F 5 "0201" V 9725 5600 50  0001 C CNN "Size"
	1    9725 5600
	-1   0    0    1   
$EndComp
$Comp
L .Device:C_Small C55
U 1 1
P 9725 6000
F 0 "C55" H 9817 6046 50  0000 L CNN
F 1 "DNL" H 9335 6170 50  0001 L CNN
F 2 ".Capacitor:C_0201_0603Metric_L" H 9835 6270 50  0001 C CNN
F 3 "https://search.murata.co.jp/Ceramy/image/img/A01X/G101/ENG/GRM155R60J106ME15-01.pdf" H 9735 6070 50  0001 C CNN
F 4 "DNL" H 9817 5955 50  0000 L CNN "Note"
F 5 "0402" H 9835 5820 50  0001 C CNN "Size"
	1    9725 6000
	1    0    0    -1  
$EndComp
Wire Wire Line
	9725 5700 9725 5800
Wire Wire Line
	9725 5800 10225 5800
Connection ~ 9725 5800
Wire Wire Line
	9725 5800 9725 5900
Wire Wire Line
	9725 5500 9725 5375
Wire Wire Line
	9725 6100 9725 6200
$Comp
L power:GND #PWR04
U 1 1
P 9725 6200
F 0 "#PWR04" H 9725 5950 50  0001 C CNN
F 1 "GND" H 9730 6027 50  0000 C CNN
F 2 "" H 9725 6200 50  0001 C CNN
F 3 "" H 9725 6200 50  0001 C CNN
	1    9725 6200
	1    0    0    -1  
$EndComp
$Comp
L power:+1V8 #PWR02
U 1 1
P 9725 5375
F 0 "#PWR02" H 9725 5225 50  0001 C CNN
F 1 "+1V8" H 9740 5548 50  0000 C CNN
F 2 "" H 9725 5375 50  0001 C CNN
F 3 "" H 9725 5375 50  0001 C CNN
	1    9725 5375
	1    0    0    -1  
$EndComp
Text Label 10225 5800 2    50   ~ 0
I2C_SDA
Text Label 10850 5800 2    50   ~ 0
I2C_SCL
$Comp
L .Device:R_Small_US R14
U 1 1
P 10350 5600
F 0 "R14" V 10145 5600 50  0000 C CNN
F 1 "DNL" V 10236 5600 50  0001 C CNN
F 2 ".Resistor:R_0201_0603Metric_ERJ_L" H 10350 5600 50  0001 C CNN
F 3 "~" H 10350 5600 50  0001 C CNN
F 4 "DNL" V 10236 5600 50  0000 C CNN "Note"
F 5 "0201" V 10350 5600 50  0001 C CNN "Size"
	1    10350 5600
	-1   0    0    1   
$EndComp
Wire Wire Line
	10350 5700 10350 5800
Wire Wire Line
	10350 5800 10850 5800
Connection ~ 10350 5800
Wire Wire Line
	10350 5800 10350 5900
Wire Wire Line
	10350 5500 10350 5375
Wire Wire Line
	10350 6100 10350 6200
$Comp
L power:GND #PWR05
U 1 1
P 10350 6200
F 0 "#PWR05" H 10350 5950 50  0001 C CNN
F 1 "GND" H 10355 6027 50  0000 C CNN
F 2 "" H 10350 6200 50  0001 C CNN
F 3 "" H 10350 6200 50  0001 C CNN
	1    10350 6200
	1    0    0    -1  
$EndComp
$Comp
L power:+1V8 #PWR03
U 1 1
P 10350 5375
F 0 "#PWR03" H 10350 5225 50  0001 C CNN
F 1 "+1V8" H 10365 5548 50  0000 C CNN
F 2 "" H 10350 5375 50  0001 C CNN
F 3 "" H 10350 5375 50  0001 C CNN
	1    10350 5375
	1    0    0    -1  
$EndComp
Wire Notes Line
	9300 4975 10925 4975
Wire Notes Line
	10925 4975 10925 6425
Wire Notes Line
	10925 6425 9300 6425
Wire Notes Line
	9300 6425 9300 4975
Text Notes 9325 5125 0    50   ~ 0
Components to attempt to fix \nBNO I2C issues
$Comp
L .Device:C_Small C56
U 1 1
P 10350 6000
F 0 "C56" H 10442 6046 50  0000 L CNN
F 1 "DNL" H 9960 6170 50  0001 L CNN
F 2 ".Capacitor:C_0201_0603Metric_L" H 10460 6270 50  0001 C CNN
F 3 "https://search.murata.co.jp/Ceramy/image/img/A01X/G101/ENG/GRM155R60J106ME15-01.pdf" H 10360 6070 50  0001 C CNN
F 4 "DNL" H 10442 5955 50  0000 L CNN "Note"
F 5 "0402" H 10460 5820 50  0001 C CNN "Size"
	1    10350 6000
	1    0    0    -1  
$EndComp
$EndSCHEMATC
